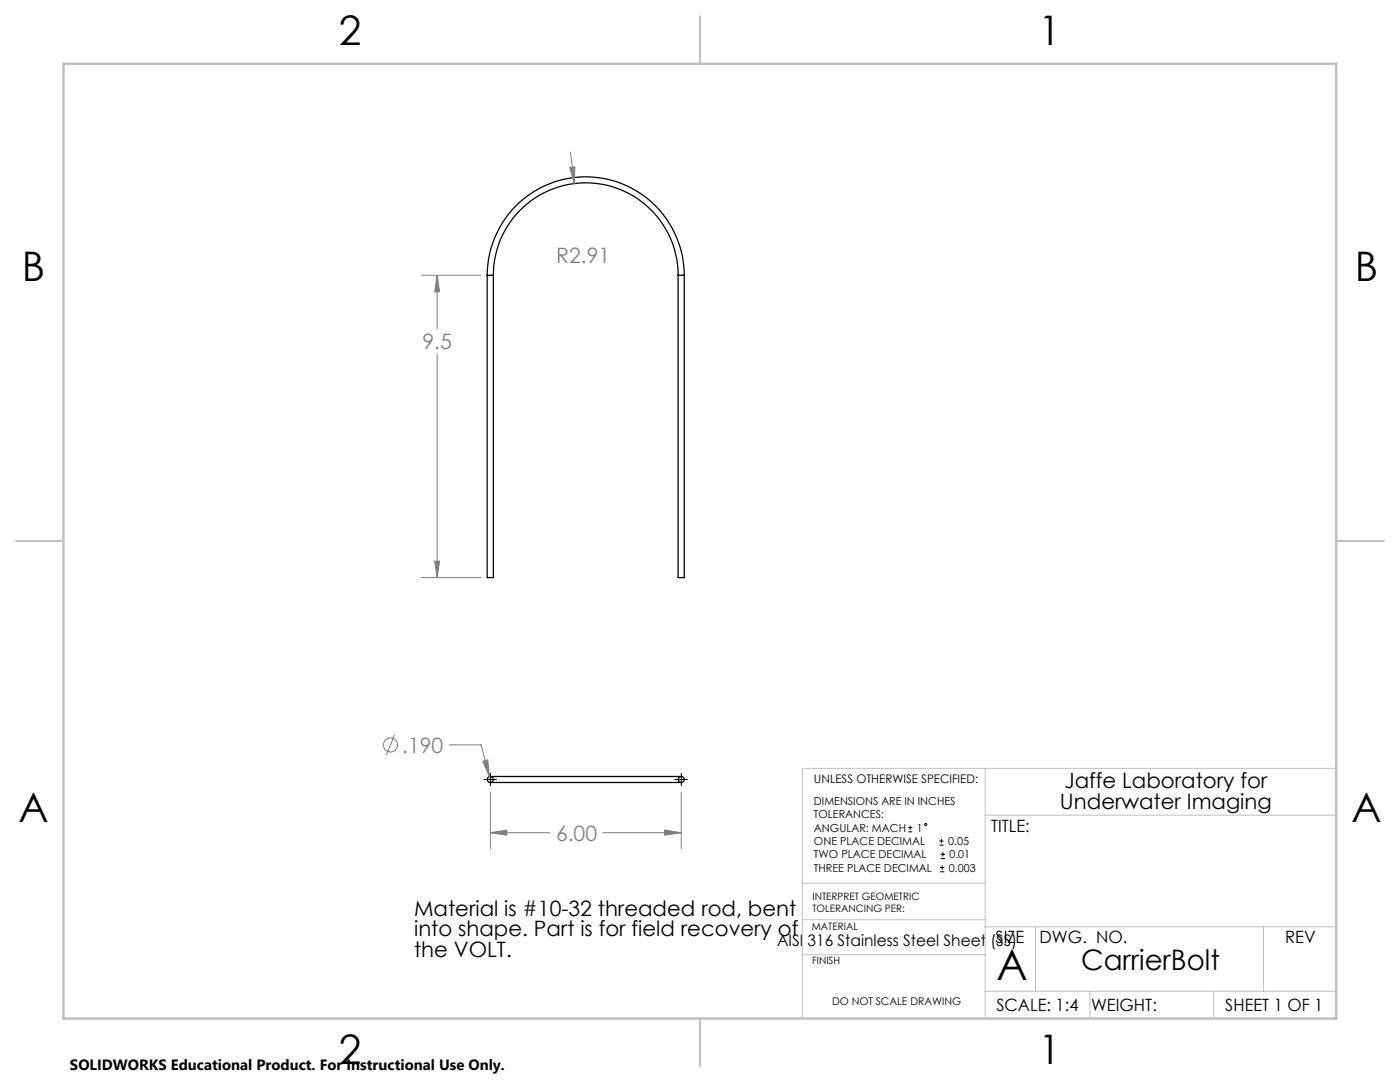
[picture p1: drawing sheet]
<svg xmlns="http://www.w3.org/2000/svg" width="279mm" height="216mm" viewBox="0 0 279 216" stroke-linecap="round" stroke-linejoin="round" font-family="sans-serif">
<g fill="none" stroke="#000" stroke-width=".25">
<path d="M97.2 54.9a19.7 19.7 0 0 1 19.7-19.6 19.7 19.7 0 0 1 19.7 19.6M97.2 54.9v60.4h1.3v-60.4M97.2 54.9h1.3M98.5 54.9a18.4 18.4 0 0 1 18.4-18.4 18.4 18.4 0 0 1 18.4 18.4M135.3 54.9v60.4h1.3v-60.4M135.3 54.9h1.3M97.9 154.9h38.1M97.9 156.1h38.1"/>
<circle cx="97.8" cy="155.5" r=".61"/>
<circle cx="135.9" cy="155.5" r=".61"/>
</g>
<g fill="none" stroke="#808080" stroke-width=".2">
<path d="M113.7 33.4l1-.1-.1 3.3zM113.8 30.3l.8 6.3M84.1 54.9h11.9M87.2 54.9v10.7M87.2 54.9l.5 3.3h-1zM87.2 70.6v44.7M84.1 115.3h11.9M86.7 112h1l-.5 3.3zM78.7 146.6l-1.6 4.1M89.6 148.6h6.4l1.7 6.3M96.3 151.9l1-.3 .4 3.3zM97.9 158v11.3"/>
<path d="M136 158v11.3M97.9 166.2h11.9M97.9 166.2l3.2-.6v1.1zM120.3 166.2h15.7M132.6 165.6l3.4 .6-3.4 .5z"/>
<circle cx="77.9" cy="148.6" r="1.41"/>
</g>
<g fill="none" stroke="#000" stroke-width=".2">
<path d="M96.6 155.5h2.5M97.9 154.3v2.5M134.7 155.5h2.5M136 154.3v2.5M181.3 166h.8M181.3 165.1h.8M181.6 164.7v.9M187.5 168.6h.8M187.5 167.8h.8M187.6 174h.9M187.6 173.1h.9M187.7 171.3h.9"/>
<path d="M187.7 170.5h.9M187.9 167.4v.8M188 172.7v.8M188.2 170v.9"/>
<circle cx="184.8" cy="164.5" r=".2"/>
</g>
<path d="M196.6 153.3v49.9M266.7 153.3h-106.6v49.9M160.1 176.2h36.5M196.6 162.7h70.1M160.1 190.5h36.5M160.1 183.5h36.5M196.6 197.8h70.1M196.6 184.9h70.1M206.7 184.9v12.9M217.5 197.8v5.4M242.2 197.8v5.4M252.2 184.9v12.9" fill="none" stroke="#c0c0c0" stroke-width=".2"/>
<path d="M139.7 3.2v9.5M3.1 107.9h9.6M266.7 107.9h9.5M139.7 203.2v9.6" fill="none" stroke="#c0c0c0" stroke-width=".25"/>
<path d="M12.7 12.7h254v190.5h-254z" fill="none" stroke="#c0c0c0" stroke-width=".5"/>
<path d="M86.7 112h1l-.5 3.3zM87.2 54.9l.5 3.3h-1zM113.7 33.4l.9 3.2 .1-3.3zM96.3 151.9l1.4 3-.4-3.3zM97.9 166.2l3.2-.6v1.1zM132.6 165.6l3.4 .6-3.4 .5z" fill="#808080"/>
<text font-size="8.5" x="198.9" y="195.5">A</text>
<g font-size="8.1">
<text x="67.6" y="8.9">2</text>
<text x="207.3" y="8.9">1</text>
<text x="4.4" y="56.2">B</text>
<text x="270.4" y="56.2">B</text>
<text x="3.7" y="164.1">A</text>
<text x="269.7" y="164.1">A</text>
<text x="67.6" y="212.4">2</text>
<text x="207.3" y="212.4">1</text>
</g>
<text font-size="5.6" x="215.8" y="193.5">CarrierBolt</text>
<g font-size="4.2" fill="#808080">
<text x="111" y="52.4">R2.91</text>
<text x="84.3" y="69.7">9.5</text>
<text x="80.3" y="150.2">.190</text>
<text x="111" y="167.7">6.00</text>
</g>
<g font-size="4.2">
<text x="211.5" y="161.5">Underwater Imaging</text>
<text x="212.4" y="157.3">Jaffe Laboratory for</text>
<text x="82.6" y="182.7">Material is #10-32 threaded rod, bent</text>
<text x="82.6" y="186.9">into shape. Part is for field recovery of</text>
<text x="82.6" y="191">the VOLT.</text>
</g>
<g font-size="3.4">
<text x="197.8" y="166">TITLE:</text>
<text x="198.7" y="188.1">SIZE</text>
<text x="207.5" y="188.1">DWG. NO.</text>
<text x="256.5" y="188.2">REV</text>
<text x="198.8" y="201.7">SCALE: 1:4</text>
<text x="217.7" y="201.8">WEIGHT:</text>
<text x="244.5" y="201.7">SHEET 1 OF 1</text>
</g>
<text font-size="3.2" x="155.1" y="188.7">AISI 316 Stainless Steel Sheet (SS)</text>
<text font-size="3" x="14" y="213.5">SOLIDWORKS Educational Product. For Instructional Use Only.</text>
<text font-size="2.4" x="162.4" y="156.2">UNLESS OTHERWISE SPECIFIED:</text>
<g font-size="2.2">
<text x="162.4" y="160.7">DIMENSIONS ARE IN INCHES</text>
<text x="162.4" y="163.3">TOLERANCES:</text>
<text x="162.4" y="166">ANGULAR: MACH</text>
<text x="183" y="166">1</text>
<text x="162.4" y="173.9">THREE PLACE DECIMAL</text>
<text x="162.4" y="171.3">TWO PLACE DECIMAL</text>
<text x="162.4" y="168.6">ONE PLACE DECIMAL</text>
<text x="189.2" y="168.6">0.05</text>
<text x="189.4" y="173.9">0.003</text>
<text x="189.5" y="171.3">0.01</text>
</g>
<text font-size="2.1" x="166.1" y="200.5">DO NOT SCALE DRAWING</text>
<g font-size="2">
<text x="162.1" y="179.5">INTERPRET GEOMETRIC</text>
<text x="162" y="185.6">MATERIAL</text>
<text x="162.1" y="182">TOLERANCING PER:</text>
<text x="162.1" y="192.4">FINISH</text>
</g>
</svg>
